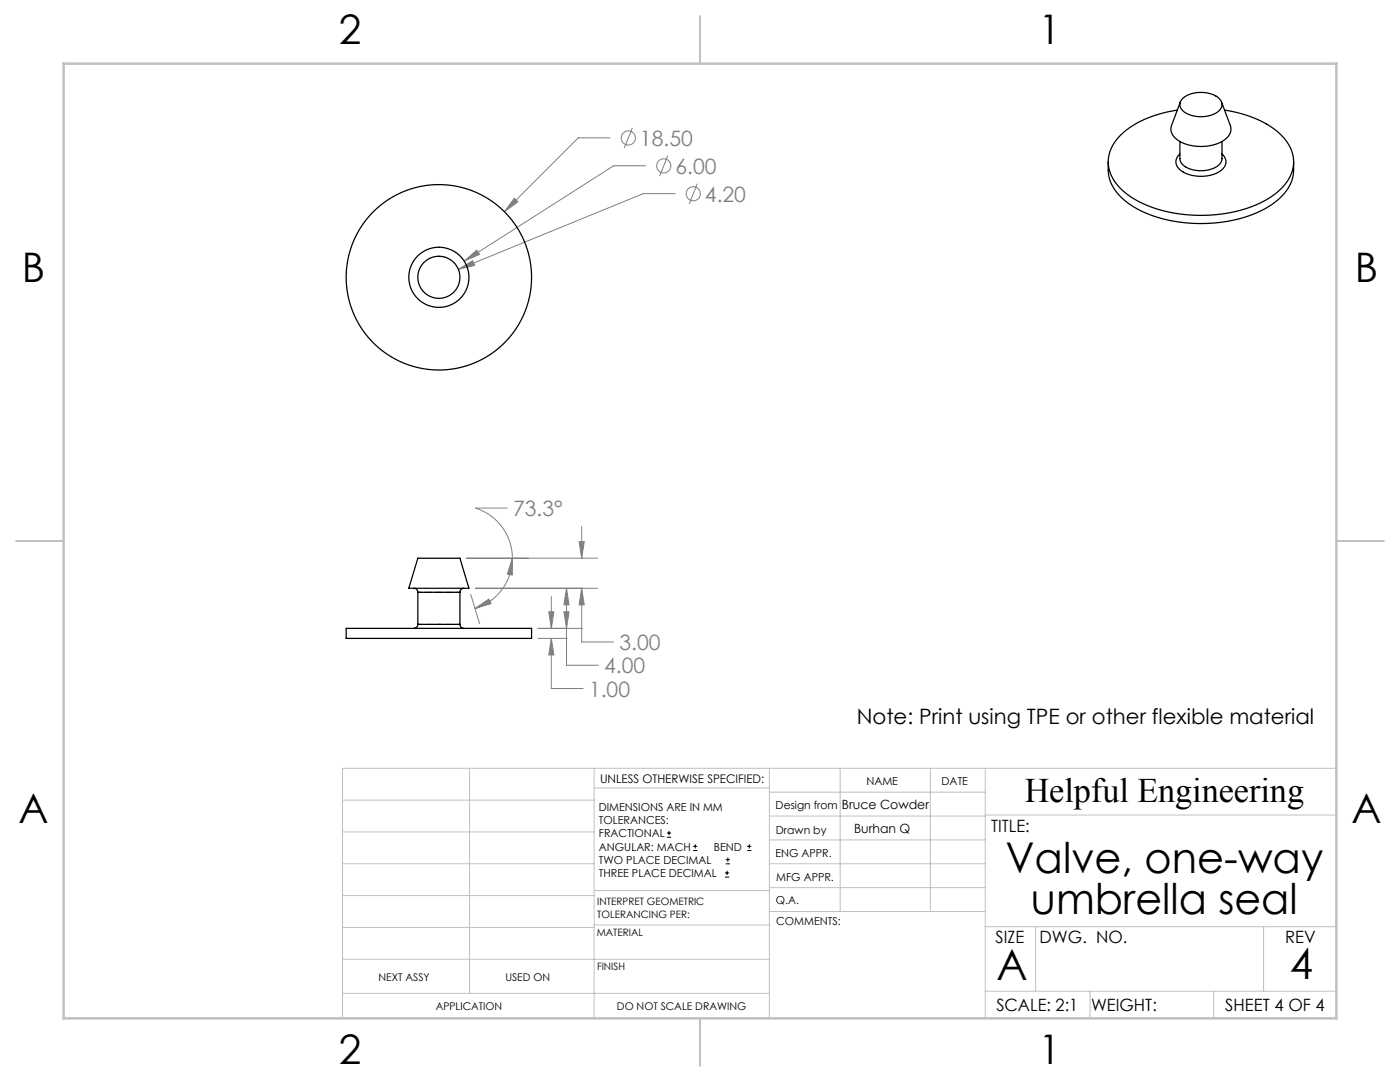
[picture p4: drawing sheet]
<svg xmlns="http://www.w3.org/2000/svg" width="279mm" height="216mm" viewBox="0 0 279 216" stroke-linecap="round" stroke-linejoin="round" font-family="sans-serif">
<g fill="none" stroke="#808080" stroke-width=".2">
<path d="M102.6 39.6l.8 .7-2.7 2zM121.8 27.5h-6.4l-14.7 14.8M126.2 25.5l-1.6 4M128.8 33.1h-6.3l-29.9 19M133.3 31.1l-1.6 4M134.7 38.6h-6.3l-36.9 15.1M139.2 36.6l-1.7 4.1M91.5 53.7l2.8-1.7 .4 1zM92.6 52.1l2.6-2.2 .5 .9zM93.1 111.4h26.2M94 118.6l1.7 5.9M94.9 117.4h24.4"/>
<path d="M101.2 101.4h-6.3a10.5 10.5 0 0 1 7.4 10M102.3 111.4v3.3l-1-.1zM102.3 111.4a10.5 10.5 0 0 1-7.5 10M110 119v6.4M113.1 117.4l.5 3.3h-1.1zM113.1 117.4v15.3h6.3M115.6 108.1h1l-.5 3.3zM116.1 117.4l.5 3.3h-1zM116.1 117.4v10.7h6.3M116.1 105v6.4M94.8 121.4l2.8-1.9 .4 1zM107.4 127.4h5.8"/>
<path d="M107.4 125.4h8.8M109.5 122.1h1l-.5 3.3zM110 127.4l.5 3.3h-1zM110 127.4v10h6.4M112.5 122.1h1.1l-.5 3.3z"/>
<circle cx="125.4" cy="27.5" r="1.41"/>
<circle cx="132.5" cy="33.1" r="1.41"/>
<circle cx="138.4" cy="38.7" r="1.41"/>
</g>
<g fill="none" stroke="#000" stroke-width=".2">
<path d="M133.1 167.1h.8M133.1 166.2h.8M133.5 165.8v.8M138.3 169.7h.9M138.3 168.9h.9M138.8 168.5v.8M144.7 175h.8M144.7 174.2h.8M144.8 172.4h.9M144.8 171.5h.9M145.1 173.8v.8M145.3 171.1v.8"/>
<path d="M149.1 169.7h.9M149.1 168.9h.9M149.5 168.5v.8"/>
</g>
<g fill="none" stroke="#c0c0c0" stroke-width=".2">
<path d="M68.4 159.7h50.2M93.7 153.3v44.9M118.6 153.3v49.9M118.6 157.2h34.9M153.5 153.3v49.9M153.5 158.1h43.1M167.7 153.3v28.6M185.7 153.3v28.6M196.6 153.3v49.9M266.7 153.3h-198.3v49.9M68.4 178.7h50.2M68.4 172.4h50.2"/>
<path d="M68.4 166h50.2M118.6 177.7h35.1M153.5 167.6h43.1M153.5 162.8h43.1M153.5 172.4h43.1M153.5 177.1h43.1M196.6 162.6h70.1M68.4 198.2h85.1M68.4 185.1h50.2M68.4 191.4h50.2M118.6 191.4h34.9M118.6 184.6h35.1"/>
<path d="M153.7 181.9h42.9M196.6 197.8h70.1M196.6 184.9h70.1M206.7 184.9v12.9M217.5 197.8v5.4M242.2 197.8v5.4M252.2 184.9v12.9"/>
</g>
<path d="M139.7 3.2v9.5M3.2 107.9h9.5M266.7 107.9h9.5M139.7 203.2v9.5" fill="none" stroke="#c0c0c0" stroke-width=".25"/>
<path d="M12.7 12.7h254v190.5h-254z" fill="none" stroke="#c0c0c0" stroke-width=".5"/>
<path d="M102.6 39.6l-1.9 2.7 2.7-2zM92.6 52.1l3.1-1.3-.5-.9zM91.5 53.7l3.2-.7-.4-1zM110 127.4l.5 3.3h-1zM109.5 122.1h1l-.5 3.3zM112.5 122.1h1.1l-.5 3.3zM113.1 117.4l.5 3.3h-1.1zM116.1 117.4l.5 3.3h-1zM115.6 108.1h1l-.5 3.3zM94.8 121.4l2.8-1.9 .4 1zM102.3 111.4v3.3l-1-.1z" fill="#808080"/>
<g fill="none" stroke="#000" stroke-width=".25">
<path d="M236.1 19.6a5.9 5.9 0 0 1 7.4 .3 1.79 1.79 0 0 1-1 2.8 6 6 0 0 1-6.7-.9 1.57 1.57 0 0 1 .3-2.2zM221.2 32.3v1.6a8.8 8.8 0 0 0 4.5 7.1 28.3 28.3 0 0 0 20.6 2.9 17.4 17.4 0 0 0 10.5-5.9 7 7 0 0 0 1.4-4.1v-1.6M235 22a19.8 19.8 0 0 0-11.9 5.6 6.9 6.9 0 0 0 .7 10.2 22.5 22.5 0 0 0 14.3 5.1 26 26 0 0 0 16.2-4 8 8 0 0 0 3.8-7.7 10.4 10.4 0 0 0-6-6.8 24.6 24.6 0 0 0-7.7-2.4M235.5 30.7a2.07 2.07 0 0 0 .6 3.6 7.4 7.4 0 0 0 7.9-.6 1.91 1.91 0 0 0-.1-3M235.5 28.2v3.4a2.72 2.72 0 0 0 2.5 2.3 5.6 5.6 0 0 0 5.6-1.4l.3-.9v-3.4M235.6 20.3l-1.8 4.7a2.7 2.7 0 0 0 1.8 3.3 9 9 0 0 0 9.1-.7 2.31 2.31 0 0 0 .8-2.6l-1.7-4.7M82.6 117.4a.8 .8 0 0 1 .8 .8M83.4 111.4h8.4l1.8 6h-12zM83.4 118.2h8.4M83.4 118.2v6.4M91.8 118.2v6.4M92.6 117.4a.8 .8 0 0 0-.8 .8"/>
<path d="M69.1 125.4h37v2h-37zM83.4 124.6a.8 .8 0 0 1-.8 .8M83.4 124.6h8.4M91.8 124.6a.8 .8 0 0 0 .8 .8"/>
<circle cx="87.6" cy="55.3" r="6"/>
<circle cx="87.6" cy="55.3" r="18.5"/>
<circle cx="87.6" cy="55.3" r="4.2"/>
</g>
<path d="M91.8 124.6h-8.4" fill="none" stroke="#000" stroke-width=".2" stroke-dasharray="1.3 .6" stroke-dashoffset=".2"/>
<path d="M83.4 118.2h4.2M87.6 118.2h4.2" fill="none" stroke="#000" stroke-width=".2" stroke-dasharray="1.3 .6" stroke-dashoffset=".4"/>
<g font-size="8.5">
<text x="200.7" y="174.2">Valve, one-way</text>
<text x="205.7" y="182.3">umbrella seal</text>
<text x="198.9" y="195.5">A</text>
<text x="257.4" y="195.4">4</text>
</g>
<g font-size="8.1">
<text x="67.6" y="8.9">2</text>
<text x="207.3" y="8.9">1</text>
<text x="4.4" y="56.2">B</text>
<text x="270.4" y="56.2">B</text>
<text x="3.7" y="164.1">A</text>
<text x="269.7" y="164.1">A</text>
<text x="67.6" y="212.4">2</text>
<text x="207.3" y="212.4">1</text>
</g>
<text font-size="6.9" x="204.5" y="160.1">Helpful Engineering</text>
<g font-size="4.2" fill="#808080">
<text x="127.7" y="29.1">18.50</text>
<text x="134.8" y="34.7">6.00</text>
<text x="140.7" y="40.2">4.20</text>
<text x="102.4" y="103">73.3°</text>
<text x="123.6" y="129.7">3.00</text>
<text x="120.6" y="134.3">4.00</text>
<text x="117.5" y="139">1.00</text>
</g>
<text font-size="4.2" x="171" y="144.5">Note: Print using TPE or other flexible material</text>
<g font-size="3.4">
<text x="197.8" y="166">TITLE:</text>
<text x="198.7" y="188.1">SIZE</text>
<text x="207.5" y="188.1">DWG. NO.</text>
<text x="256.5" y="188.2">REV</text>
<text x="198.8" y="201.7">SCALE: 2:1</text>
<text x="217.7" y="201.8">WEIGHT:</text>
<text x="244.5" y="201.7">SHEET 4 OF 4</text>
</g>
<g font-size="2.5">
<text x="168" y="161.4">Bruce Cowder</text>
<text x="170.5" y="166.2">Burhan Q</text>
</g>
<text font-size="2.4" x="119.8" y="156.2">UNLESS OTHERWISE SPECIFIED:</text>
<g font-size="2.2">
<text x="119.5" y="161.8">DIMENSIONS ARE IN MM</text>
<text x="154.8" y="161.4">Design from</text>
<text x="172.9" y="156.6">NAME</text>
<text x="187.9" y="156.7">DATE</text>
<text x="119.5" y="164.4">TOLERANCES:</text>
<text x="119.5" y="167.1">FRACTIONAL</text>
<text x="154.9" y="166.3">Drawn by</text>
<text x="119.5" y="169.7">ANGULAR: MACH</text>
<text x="119.5" y="172.4">TWO PLACE DECIMAL</text>
<text x="142.5" y="169.7">BEND</text>
<text x="154.8" y="171">ENG APPR.</text>
<text x="119.5" y="175">THREE PLACE DECIMAL</text>
<text x="154.9" y="175.7">MFG APPR.</text>
<text x="154.9" y="180.4">Q.A.</text>
<text x="154.9" y="184.6">COMMENTS:</text>
</g>
<g font-size="2.1">
<text x="75.5" y="195.7">NEXT ASSY</text>
<text x="100.9" y="195.7">USED ON</text>
<text x="86.9" y="201.5">APPLICATION</text>
<text x="123.1" y="201.6">DO NOT SCALE DRAWING</text>
</g>
<g font-size="2">
<text x="119.2" y="180.6">INTERPRET GEOMETRIC</text>
<text x="119.2" y="183.1">TOLERANCING PER:</text>
<text x="119.1" y="186.7">MATERIAL</text>
<text x="119.1" y="193.5">FINISH</text>
</g>
</svg>
